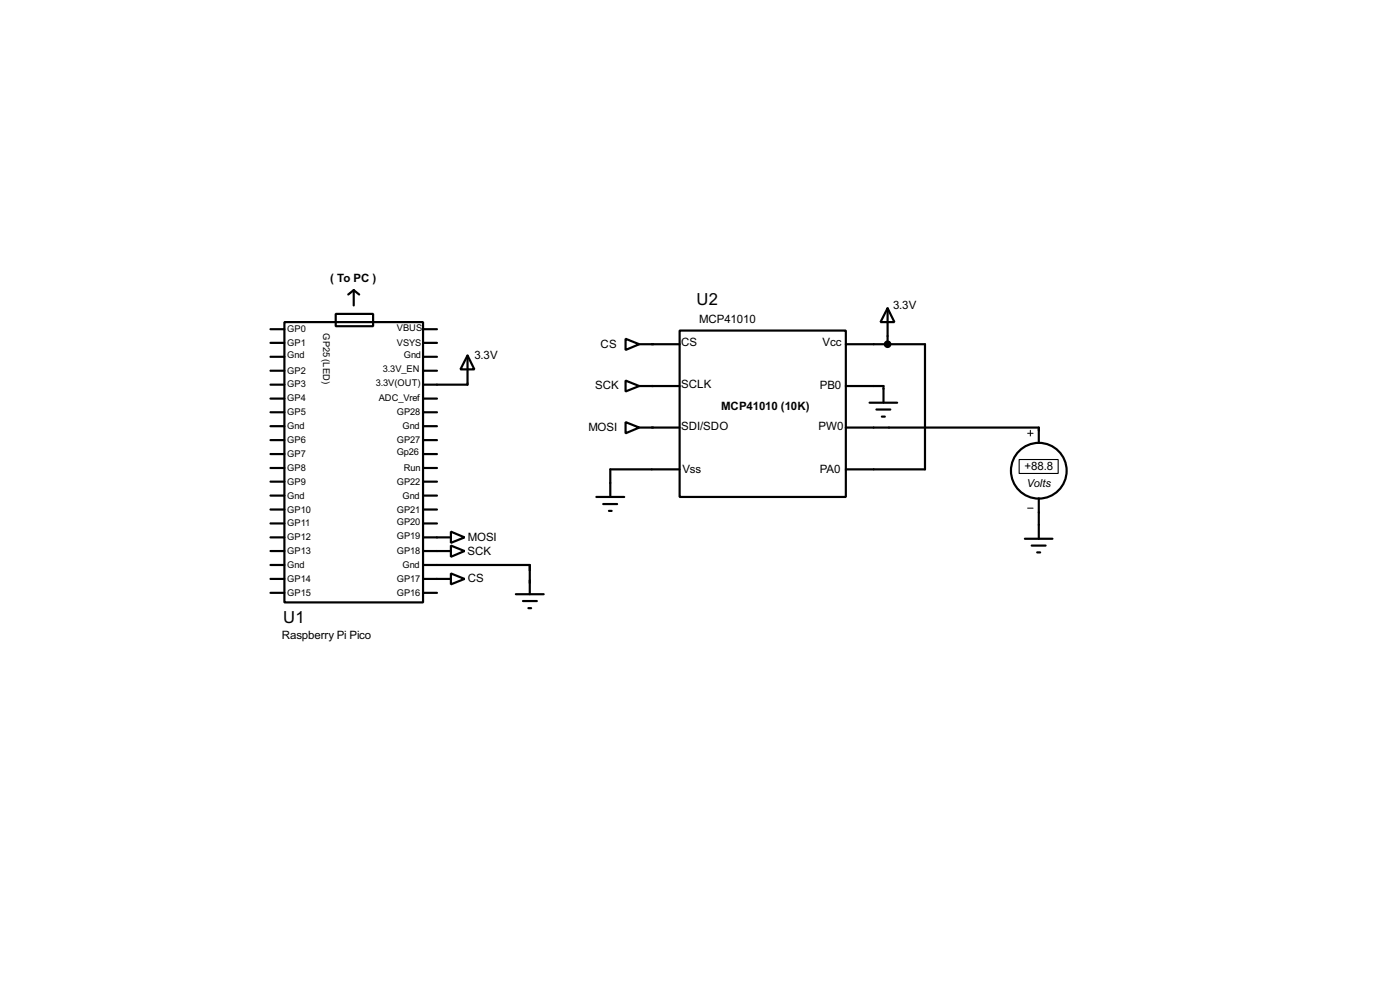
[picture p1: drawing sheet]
<svg xmlns="http://www.w3.org/2000/svg" width="256mm" height="180mm" viewBox="0 0 256 180" stroke-linecap="round" stroke-linejoin="round" font-family="sans-serif">
<g fill="none" stroke="#000" stroke-width=".4">
<path d="M52.1 59h25.4v51.3h-25.4zM61.5 57.5h6.9v2.2h-6.9zM64.8 53.1v2.8M64.8 53.1l-1 .8M64.8 53.1l1 .8M162.6 56.4l1.3 2.6h-2.6zM162.6 56.4v6.6h-2.5M49.6 78h2.5M49.6 75.5h2.5M49.6 73h2.5M49.6 70.4h2.5M49.6 67.9h2.5"/>
<path d="M49.6 65.3h2.5M49.6 62.8h2.5M49.6 60.3h2.5M77.5 78h2.6M77.5 75.5h2.6M77.5 73h2.6M77.5 67.9h2.6M77.5 65.3h2.6M77.5 62.8h2.6M77.5 60.3h2.6M85.7 65.1l1.2 2.5h-2.5zM85.7 65.1v5.3h-8.2"/>
<path d="M114.6 62l2.5 1-2.5 1.1zM114.6 69.7l2.5 1-2.5 1zM114.6 77.3l2.5 1-2.5 1zM117.1 63h2.6M117.1 70.7h2.6M117.1 78.3h2.6M119.4 63h5.1zM119.4 70.7h5.1zM119.4 78.3h5.1zM124.5 60.5h30.5v30.5h-30.5zM155 63h5.1zM155 70.7h5.1z"/>
<path d="M155 78.3h5.1zM159.3 73.7h5.1M160.1 78.3h30.2v2.8M160.1 70.7h1.8v3M160.6 75h2.5M161.6 76.3h.5M163.1 63h6.4v22.9h-9.4M49.6 98.4h2.5M49.6 95.8h2.5M49.6 93.3h2.5M49.6 90.7h2.5M49.6 88.2h2.5"/>
<path d="M49.6 85.7h2.5M49.6 83.1h2.5M49.6 80.6h2.5M77.5 98.4h5.1M77.5 95.8h2.6M77.5 93.3h2.6M77.5 90.7h2.6M77.5 88.2h2.6M77.5 85.7h2.6M77.5 83.1h2.6M77.5 80.6h2.6M82.6 99.9l2.5 1-2.5 1z"/>
<path d="M82.6 97.3l2.5 1.1-2.5 1zM109.3 91h5.1M110.5 92.3h2.6M111.6 93.5h.5M119.4 85.9h5.1zM119.4 85.9h-7.6v5.1M155 85.9h5.1zM187.8 98.6h5M189 99.9h2.6M190.3 91.2v7.4M49.6 106h2.5M49.6 100.9h2.5"/>
<path d="M49.6 103.4h2.5M49.6 108.5h2.5M77.5 106h5.1M77.5 100.9h5.1M77.5 103.4h19.6v5.4M77.5 108.5h2.6M82.6 105l2.5 1-2.5 1zM94.5 108.8h5.1M95.8 110h2.6M96.8 111.3h.5M190 101.1h.6"/>
<circle cx="190.3" cy="86.2" r="5.1"/>
</g>
<circle cx="162.6" cy="63" r=".5" fill="#000" stroke="#000" stroke-width=".4"/>
<path d="M188.3 79.3h1M188.8 78.8v1M188.3 93h1" fill="none" stroke="#000" stroke-width=".18"/>
<path d="M186.7 84.1h7.2v2.6h-7.2z" fill="none" stroke="#000" stroke-width=".2"/>
<g font-size="3.4">
<text x="127.6" y="55.9">U2</text>
<text x="51.9" y="114.1">U1</text>
</g>
<g font-size="2.4">
<text x="60.5" y="51.7">( To PC )</text>
<text x="128.1" y="59.1">MCP41010</text>
<text x="163.6" y="56.6">3.3V</text>
<text x="86.9" y="65.7">3.3V</text>
<text x="110" y="63.7">CS</text>
<text x="124.8" y="63.4">CS</text>
<text x="150.7" y="63.4">Vcc</text>
<text x="109" y="71.3">SCK</text>
<text x="124.8" y="71">SCLK</text>
<text x="150.2" y="71.3">PB0</text>
<text x="132.1" y="75.1">MCP41010 (10K)</text>
<text x="107.8" y="78.9">MOSI</text>
<text x="124.8" y="78.7">SDI/SDO</text>
<text x="149.9" y="78.7">PW0</text>
<text x="125" y="86.5">Vss</text>
<text x="150.2" y="86.5">PA0</text>
<text x="187.7" y="86.1">+88.8</text>
<text x="85.6" y="101.5">SCK</text>
<text x="85.7" y="99">MOSI</text>
<text x="85.7" y="106.6">CS</text>
<text x="51.6" y="117">Raspberry Pi Pico</text>
</g>
<text font-size="2.3" x="188.1" y="89.1">Volts</text>
<g font-size="1.9">
<text x="52.6" y="60.7">GP0</text>
<text x="52.6" y="63.3">GP1</text>
<text x="52.6" y="65.6">Gnd</text>
<text x="59.2" y="61" transform="rotate(90 59.2 61)">GP25 (LED)</text>
<text x="72.7" y="60.5">VBUS</text>
<text x="72.7" y="63.3">VSYS</text>
<text x="74" y="65.6">Gnd</text>
<text x="52.6" y="70.9">GP3</text>
<text x="52.6" y="68.4">GP2</text>
<text x="68.9" y="70.7">3.3V(OUT)</text>
<text x="70.2" y="68.1">3.3V_EN</text>
<text x="52.6" y="76">GP5</text>
<text x="52.6" y="73.4">GP4</text>
<text x="69.4" y="73.4">ADC_Vref</text>
<text x="72.7" y="76">GP28</text>
<text x="52.6" y="83.6">GP7</text>
<text x="52.6" y="81.1">GP6</text>
<text x="52.6" y="78.6">Gnd</text>
<text x="72.7" y="81.1">GP27</text>
<text x="72.7" y="83.4">Gp26</text>
<text x="73.7" y="78.6">Gnd</text>
<text x="52.6" y="88.7">GP9</text>
<text x="52.6" y="86.2">GP8</text>
<text x="72.7" y="88.7">GP22</text>
<text x="74" y="86.2">Run</text>
<text x="52.6" y="93.8">GP10</text>
<text x="52.6" y="91.3">Gnd</text>
<text x="72.7" y="93.8">GP21</text>
<text x="73.7" y="91.3">Gnd</text>
<text x="52.6" y="101.4">GP13</text>
<text x="52.6" y="98.9">GP12</text>
<text x="52.6" y="96.3">GP11</text>
<text x="72.7" y="96.1">GP20</text>
<text x="72.7" y="98.6">GP19</text>
<text x="72.7" y="101.4">GP18</text>
<text x="52.6" y="106.5">GP14</text>
<text x="52.6" y="104">Gnd</text>
<text x="72.7" y="106.5">GP17</text>
<text x="73.7" y="104">Gnd</text>
<text x="52.6" y="109">GP15</text>
<text x="72.7" y="109">GP16</text>
</g>
</svg>
